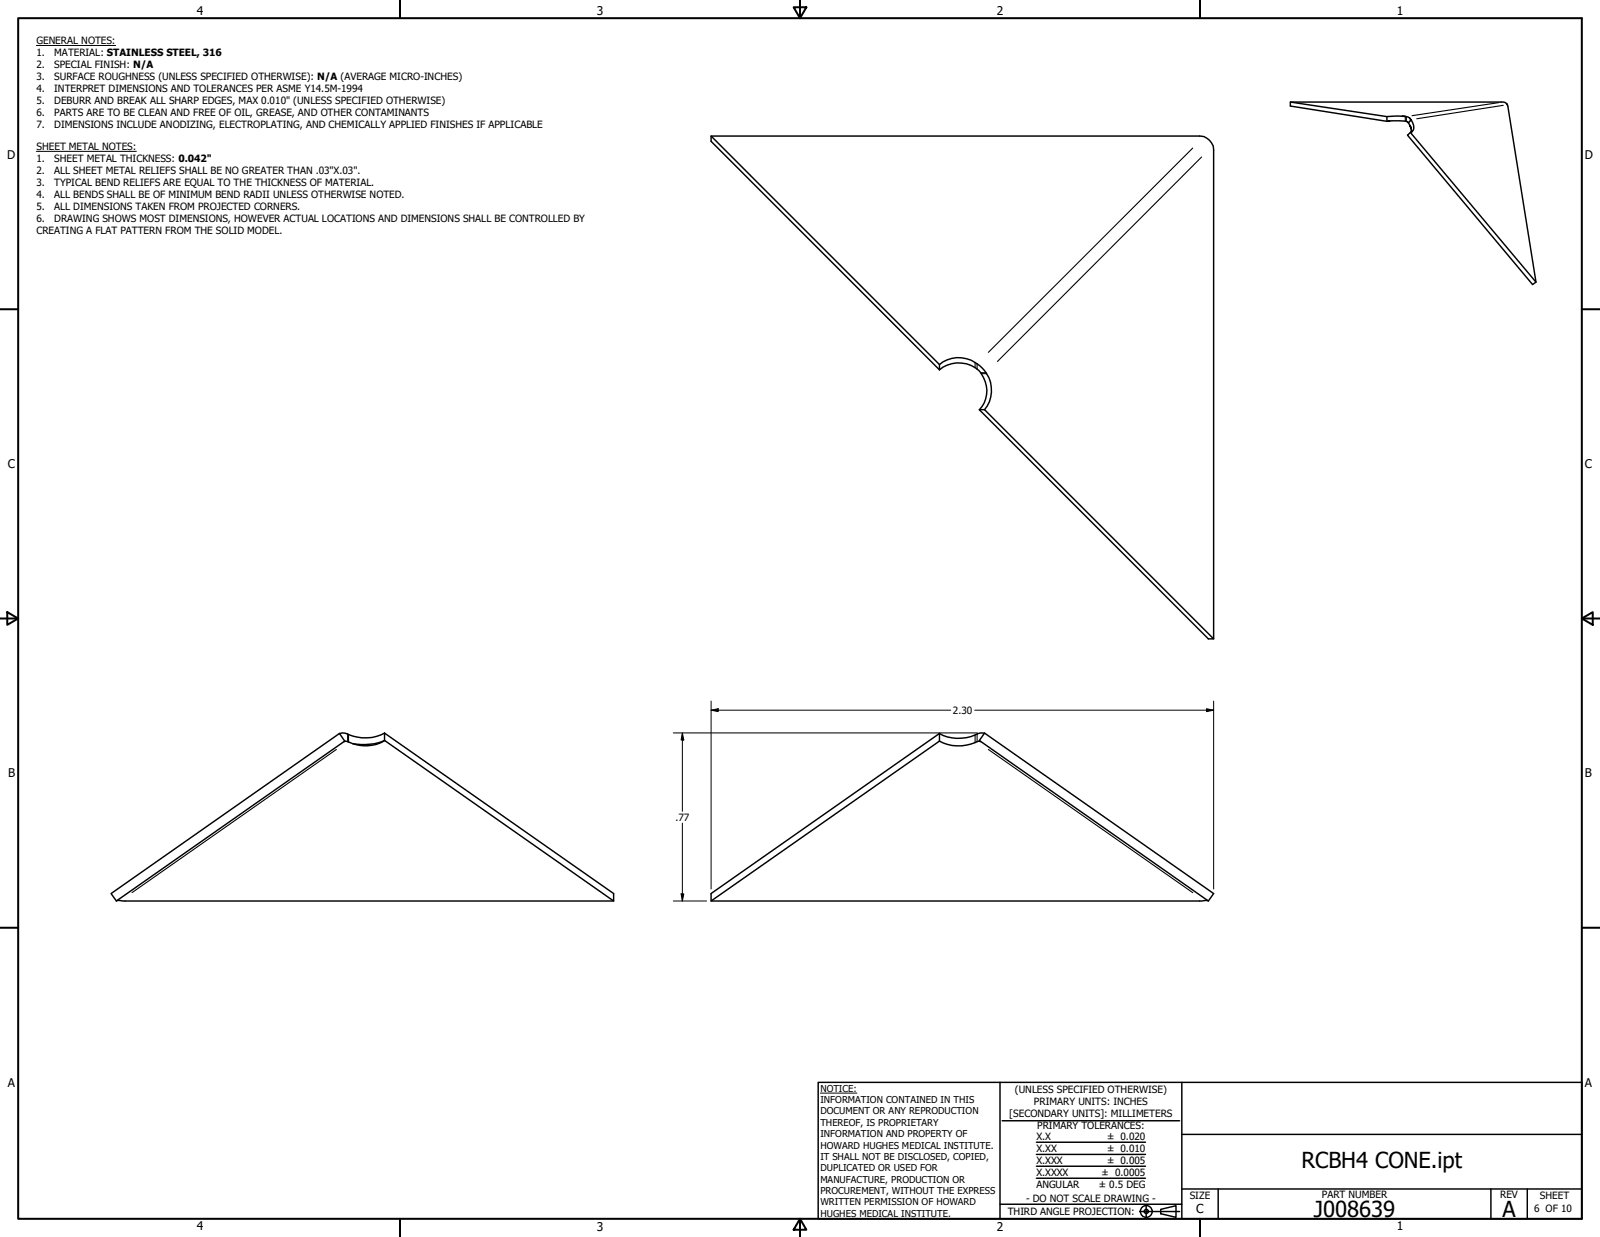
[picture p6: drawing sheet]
<svg xmlns="http://www.w3.org/2000/svg" width="559mm" height="432mm" viewBox="0 0 559 432" stroke-linecap="round" stroke-linejoin="round" font-family="sans-serif">
<!-- layer: Visible (ANSI) -->
<g fill="none" stroke="#000" stroke-width=".51">
<path d="M450.7 35.6l33.7 5.1M526.2 36.2l.2 .3-.2-.3a1.96 1.96 0 0 0-1.9-.6h-73.6v1.4l33.7 5.4v-1.7M526.4 36.5l10 62-1.2 .8-43.6-52.1 1-1 43.8 52.3M248.3 47.5l79.8 79.8M485.3 42.2l-.9 .2 1.9-.2 4.9 .2M489.8 40.6h1l-6.4 .1M490.8 40.6a2.16 2.16 0 0 1 2 1.2l-.5-.6M491.5 42.5l-.3-.1 .7 .5 .4 .8M492.7 44.3l-.4-.6a2.68 2.68 0 0 1 .5 2.4M492.8 41.8l.1 .1a3.3 3.3 0 0 1 .3 4l-.6 .3 .6-.3M492.8 44.6l-.5-.9 .7 1.8M328.1 129.1l-79.8-79.8v-1.8h170.7a5 5 0 0 1 4.9 4.9v170.6h-1.9l-79.9-80"/>
<path d="M328.1 127.3a11.3 11.3 0 0 1 17.3 4.5 10.8 10.8 0 0 1-1.5 11.2M328.1 129.1a9.9 9.9 0 0 1 16.4 5.6 9.6 9.6 0 0 1-2.4 8.3M328.1 127.3v1.8M342.1 143h1.8M343.9 143l80 80M134.3 255.9l80 56v2.6l-173.5-.1M134.3 255.9a15.2 15.2 0 0 1-13.9 0l-1.8 .2M134.3 258.4a18 18 0 0 1-13.6 .3l-.6 .2M134.3 258.4l.1 .1a13.3 13.3 0 0 1-11.2 1.1M134.3 255.9v2.5M134.4 258.5l79.9 56M328.1 258.7a15.2 15.2 0 0 0 13.8 0l.6 .2"/>
<path d="M328.1 256l-79.8 55.9v2.6l173.5-.1M328.1 256v2.7M328.1 258.7l-79.8 55.8M343.8 256a4 4 0 0 0-3.2 .5 13.9 13.9 0 0 1-12.5-.5M343.9 255.9l80 56-1.9 2.6-79.9-56zM38.8 311.9l79.8-55.9 1.8 2.7-79.8 55.8z"/>
</g>
<!-- layer: Visible Narrow (ANSI) -->
<g fill="none" stroke="#000" stroke-width=".38">
<path d="M523.5 35.8l-30.4 4.6M525 36.8l-30.2 4.7M416.6 51.7l-71.4 71.3M419.7 54.8l-71.3 71.4M490.8 40.8v1.4M491.2 40.8v1.4M492.8 41.8l-.9 .9M492.8 42l-.8 .9M340.6 126.6v1.7M341.2 127.1v1.6M342.6 130.1h1.7M342.8 130.4h1.7"/>
<path d="M121.4 256.3v2.5M121.7 256.5v2.4M340.6 256.7v2.4M341.2 256.3v2.5M117.5 261.6l-71.4 50M345.2 261.6l71.4 50"/>
</g>
<!-- layer: Border (ANSI) -->
<g fill="none" stroke="#000" stroke-width=".7">
<path d="M6.3 6.3h546.1v419.1h-546.1zM139.7 0v6.3M277.2 2.5h4.4l-2.2 3.8zM279.4 0v6.3M419.1 0v6.3M0 107.9h6.3M552.4 107.9h6.4M0 215.9h6.3M2.5 213.7l3.8 2.2-3.8 2.2zM552.4 215.9l3.9-2.2v4.4zM552.4 215.9h6.4M0 323.8h6.3"/>
<path d="M552.4 323.8h6.4M139.7 425.4v6.4M279.4 425.4l2.2 3.9h-4.4zM279.4 425.4v6.4M419.1 425.4v6.4"/>
</g>
<!-- layer: Title (ANSI) -->
<g fill="none" stroke="#000" stroke-width=".51">
<path d="M285.8 377.8h266.6v47.6h-266.6zM349.2 377.8v47.6M412.7 377.8v47.6M350 391.2h62M361.9 398.7h38.1M412.7 396h139.7M361.9 411.3h38.1M361.9 407.1h38.1M361.9 403h38.1M412.7 415h139.7M425.4 415v10.4M520.7 415v10.4"/>
<path d="M533.4 415v10.4M349.2 420.4h63.5M398 422.9h14M400.3 420.6v4.6M405.4 422.1l5.3-1.2v4l-5.3-1.2z"/>
<circle cx="400.3" cy="422.9" r="2.06"/>
<circle cx="400.3" cy="422.9" r=".73"/>
</g>
<path d="M286.5 381.6h12.8" fill="none" stroke="#000" stroke-width=".35"/>
<!-- layer: Dimension (ANSI) -->
<path d="M235.1 255.8h106.3M238.3 255.8l.5 2.5h-.9zM238.3 255.8v27.4M248.3 247.9l2.5-.5v1zM248.3 247.9h83.7M248.3 244.7v65.6M340.4 247.9h83.5M421.4 247.4l2.5 .5-2.5 .5zM423.9 244.7v65.6M238.3 287.3v27.2M235.1 314.5h11.7M237.9 312h.9l-.5 2.5z" fill="none" stroke="#000" stroke-width=".35"/>
<g fill="#000">
<path d="M238.3 255.8l.5 2.5h-.9z" fill-rule="evenodd"/>
<path d="M248.3 247.9l2.5-.5v1z" fill-rule="evenodd"/>
<path d="M421.4 247.4l2.5 .5-2.5 .5z" fill-rule="evenodd"/>
<path d="M237.9 312h.9l-.5 2.5z" fill-rule="evenodd"/>
</g>
<!-- layer: Symbol (ANSI) -->
<path d="M12.7 15.9h27.7M12.7 52.8h34.9" fill="none" stroke="#000" stroke-width=".35"/>
<g font-size="7.7">
<text x="454.5" y="407.6">RCBH4 CONE.ipt</text>
<text x="458.9" y="424.8">J008639</text>
<text x="524.7" y="424.7">A</text>
</g>
<text font-size="4.3" x="417.8" y="423.5">C</text>
<g font-size="4.2">
<text x="68.7" y="5.3">4</text>
<text x="208.4" y="5.3">3</text>
<text x="348.1" y="5.3">2</text>
<text x="487.8" y="5.3">1</text>
<text x="2.5" y="55.5">D</text>
<text x="553.5" y="55.5">D</text>
<text x="2.8" y="163.4">C</text>
<text x="553.5" y="163.4">C</text>
<text x="2.9" y="271.4">B</text>
<text x="553.5" y="271.4">B</text>
<text x="2.8" y="379.3">A</text>
<text x="553.5" y="379.3">A</text>
<text x="68.7" y="429.5">4</text>
<text x="208.4" y="429.6">3</text>
<text x="348.1" y="429.6">2</text>
<text x="487.8" y="429.5">1</text>
</g>
<g font-size="3.5">
<text x="12.7" y="15.3">GENERAL NOTES:</text>
<text x="12.7" y="19.5">1.</text>
<text x="12.7" y="23.7">2.</text>
<text x="18.9" y="19.5">MATERIAL: STAINLESS STEEL, 316</text>
<text x="18.9" y="23.7">SPECIAL FINISH: N/A</text>
<text x="12.7" y="27.8">3.</text>
<text x="18.9" y="27.8">SURFACE ROUGHNESS (UNLESS SPECIFIED OTHERWISE): N/A (AVERAGE MICRO-INCHES)</text>
<text x="12.7" y="32">4.</text>
<text x="18.9" y="32">INTERPRET DIMENSIONS AND TOLERANCES PER ASME Y14.5M-1994</text>
<text x="12.7" y="36.2">5.</text>
<text x="12.7" y="40.4">6.</text>
<text x="18.9" y="36.2">DEBURR AND BREAK ALL SHARP EDGES, MAX 0.010&quot; (UNLESS SPECIFIED OTHERWISE)</text>
<text x="18.9" y="40.4">PARTS ARE TO BE CLEAN AND FREE OF OIL, GREASE, AND OTHER CONTAMINANTS</text>
<text x="12.7" y="44.6">7.</text>
<text x="18.9" y="44.6">DIMENSIONS INCLUDE ANODIZING, ELECTROPLATING, AND CHEMICALLY APPLIED FINISHES IF APPLICABLE</text>
<text x="12.7" y="52.3">SHEET METAL NOTES:</text>
<text x="12.7" y="56.5">1.</text>
<text x="18.9" y="56.5">SHEET METAL THICKNESS: 0.042&quot;</text>
<text x="12.7" y="60.6">2.</text>
<text x="12.7" y="64.8">3.</text>
<text x="18.9" y="60.6">ALL SHEET METAL RELIEFS SHALL BE NO GREATER THAN .03&quot;X.03&quot;.</text>
<text x="18.9" y="64.8">TYPICAL BEND RELIEFS ARE EQUAL TO THE THICKNESS OF MATERIAL.</text>
<text x="12.7" y="69">4.</text>
<text x="18.9" y="69">ALL BENDS SHALL BE OF MINIMUM BEND RADII UNLESS OTHERWISE NOTED.</text>
<text x="12.7" y="73.2">5.</text>
<text x="12.7" y="77.3">6.</text>
<text x="18.9" y="73.2">ALL DIMENSIONS TAKEN FROM PROJECTED CORNERS.</text>
<text x="18.9" y="77.3">DRAWING SHOWS MOST DIMENSIONS, HOWEVER ACTUAL LOCATIONS AND DIMENSIONS SHALL BE CONTROLLED BY</text>
<text x="12.7" y="81.5">CREATING A FLAT PATTERN FROM THE SOLID MODEL.</text>
<text x="332.8" y="249.2">2.30</text>
<text x="235.9" y="286.5">.77</text>
<text x="354.5" y="381.6">(UNLESS SPECIFIED OTHERWISE)</text>
<text x="352.5" y="390">[SECONDARY UNITS]: MILLIMETERS</text>
<text x="361.1" y="385.8">PRIMARY UNITS: INCHES</text>
<text x="362.3" y="394.1">PRIMARY TOLERANCES:</text>
<text x="361.9" y="397.9">X.X</text>
<text x="386.7" y="398">± 0.020</text>
<text x="361.9" y="402.1">X.XX</text>
<text x="361.9" y="406.3">X.XXX</text>
<text x="386.7" y="402.1">± 0.010</text>
<text x="386.7" y="406.3">± 0.005</text>
<text x="361.9" y="410.5">X.XXXX</text>
<text x="384.7" y="410.5">± 0.0005</text>
<text x="358.4" y="419.7">- DO NOT SCALE DRAWING -</text>
<text x="361.9" y="414.6">ANGULAR</text>
<text x="383.8" y="414.7">± 0.5 DEG</text>
<text x="415.5" y="418.4">SIZE</text>
<text x="461.6" y="418.3">PART NUMBER</text>
<text x="523.9" y="418.3">REV</text>
<text x="537.8" y="418.4">SHEET</text>
<text x="352" y="424.2">THIRD ANGLE PROJECTION:</text>
<text x="535.7" y="423.2">6 OF 10</text>
</g>
<g font-size="3.3">
<text x="286.5" y="381.1">NOTICE:</text>
<text x="286.5" y="385">INFORMATION CONTAINED IN THIS</text>
<text x="286.5" y="389">DOCUMENT OR ANY REPRODUCTION</text>
<text x="286.5" y="392.9">THEREOF, IS PROPRIETARY</text>
<text x="286.5" y="396.9">INFORMATION AND PROPERTY OF</text>
<text x="286.5" y="400.9">HOWARD HUGHES MEDICAL INSTITUTE.</text>
<text x="286.5" y="404.9">IT SHALL NOT BE DISCLOSED, COPIED,</text>
<text x="286.5" y="408.9">DUPLICATED OR USED FOR</text>
<text x="286.5" y="412.8">MANUFACTURE, PRODUCTION OR</text>
<text x="286.5" y="416.8">PROCUREMENT, WITHOUT THE EXPRESS</text>
<text x="286.5" y="420.8">WRITTEN PERMISSION OF HOWARD</text>
<text x="286.5" y="424.8">HUGHES MEDICAL INSTITUTE.</text>
</g>
</svg>
